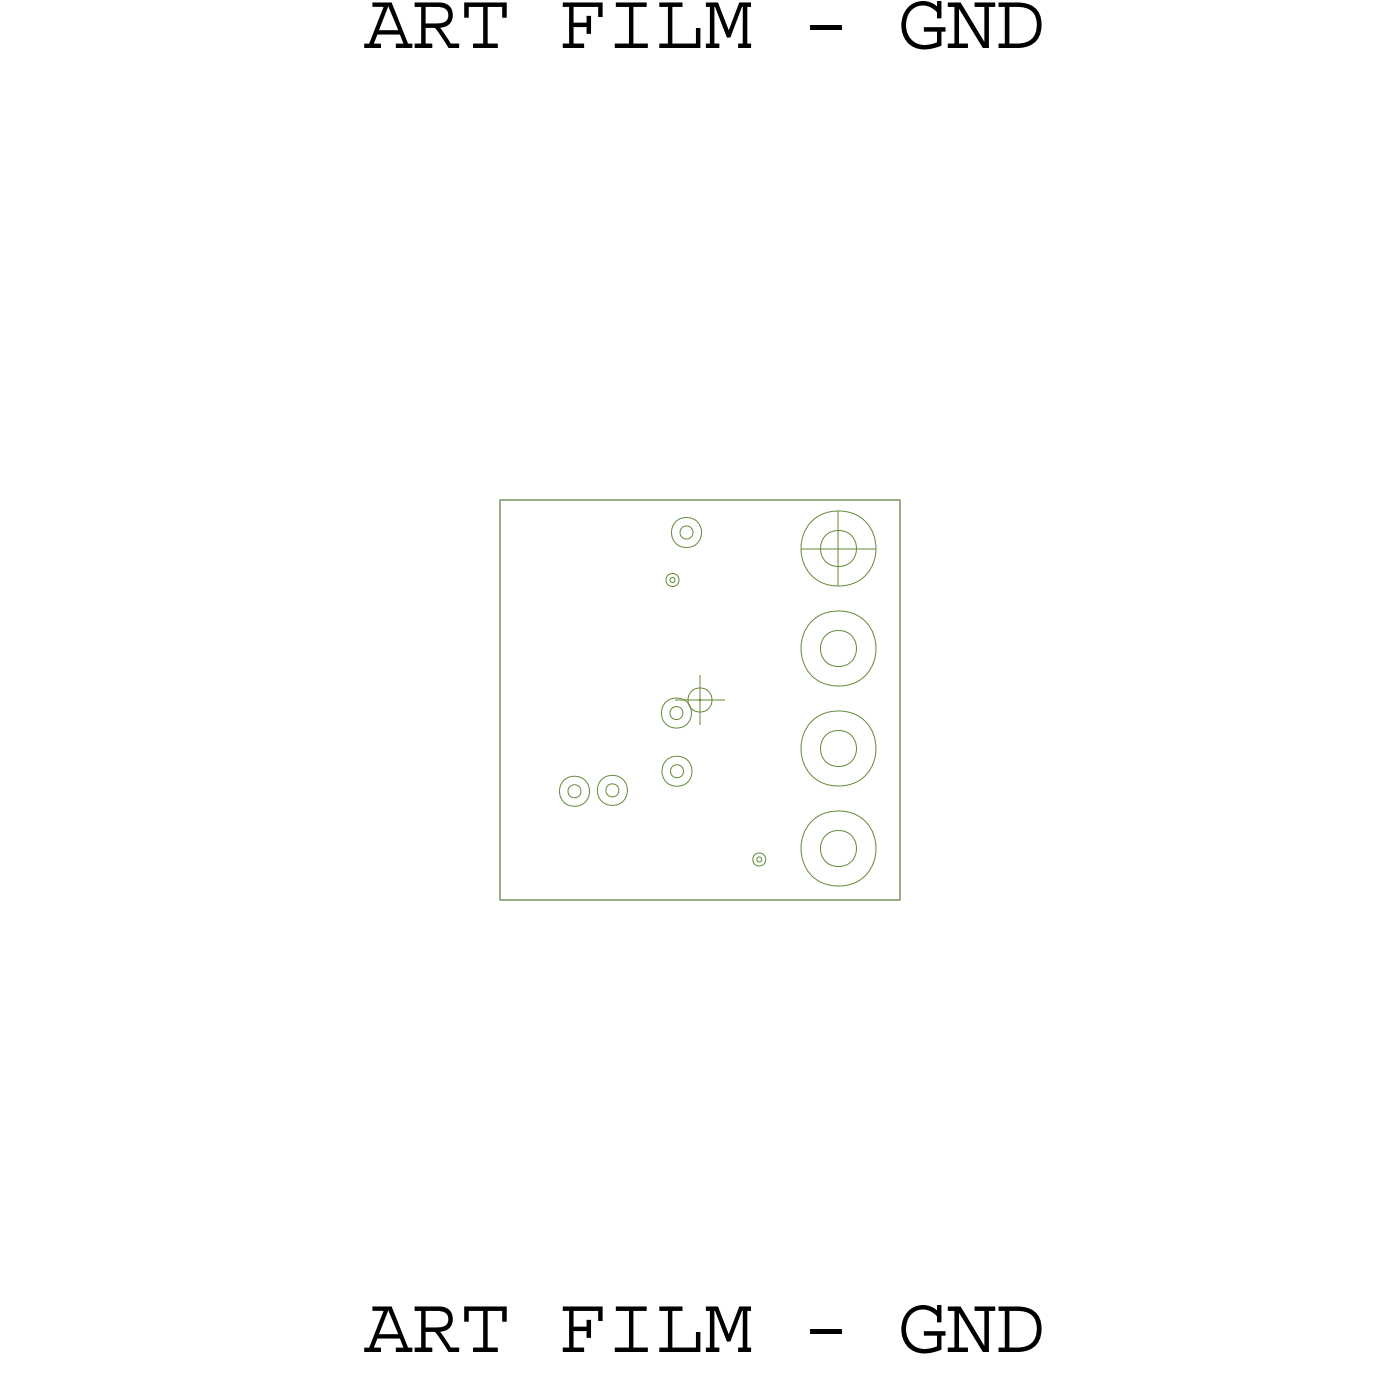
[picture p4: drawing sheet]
<svg xmlns="http://www.w3.org/2000/svg" width="36mm" height="36mm" viewBox="0 0 36 36" stroke-linecap="round" stroke-linejoin="round" font-family="sans-serif">
<!-- layer: Board Outline -->
<path d="M12.7 12.7h10.2zM12.7 12.7v10.2zM22.9 12.7v10.2zM12.7 22.9h10.2z" fill="none" stroke="#acacac" stroke-width=".03"/>
<!-- layer: Nets -->
<g fill="none" stroke="#638b3a" stroke-width=".03">
<path d="M12.7 12.7h10.2v10.2h-10.2zM15.4 20l.2-.1 .1 .1v.2h-.1h-.2zM16.9 14.7l.2-.1 .1 .1v.1l-.1 .1-.2-.1zM17 18l.2-.1 .1 .1v.2l-.1 .1-.2-.1zM17 19.5l.2-.1 .1 .1v.2l-.1 .1-.2-.1zM17.1 14.7v.1l-.1-.1zM17.3 13.4h.1h.2v.2l-.2 .1-.1-.1zM20.3 13.9h2zM21.3 13v1.9zM14.4 20l.2-.1 .1 .1v.2l-.1 .1-.2-.1zM19.1 21.8l.2-.1 .1 .1v.1l-.1 .1-.2-.1zM19.3 21.8v.1l-.1-.1z"/>
<circle cx="17.2" cy="18.1" r=".38"/>
<circle cx="17.2" cy="19.6" r=".38"/>
<circle cx="17.4" cy="13.5" r=".38"/>
<circle cx="21.3" cy="13.9" r=".96"/>
<circle cx="21.3" cy="19" r=".96"/>
<circle cx="21.3" cy="16.5" r=".96"/>
<circle cx="21.3" cy="16.5" r=".46"/>
<circle cx="21.3" cy="13.9" r=".46"/>
<circle cx="21.3" cy="19" r=".46"/>
<circle cx="14.6" cy="20.1" r=".38"/>
<circle cx="15.6" cy="20.1" r=".38"/>
<circle cx="21.3" cy="21.6" r=".96"/>
<circle cx="21.3" cy="21.6" r=".46"/>
</g>
<!-- layer: Drawing Origin -->
<path d="M17.1 17.8h1.3M17.6 17.6l.2-.1 .2 .1 .1 .2-.1 .2-.2 .1-.2-.1-.1-.2zM17.8 17.1v1.3" fill="none" stroke="#638b3a" stroke-width=".03"/>
<g font-size="2.1">
<text x="9.2" y="1.2">ART FILM - GND</text>
<text x="9.2" y="34.3">ART FILM - GND</text>
</g>
</svg>
